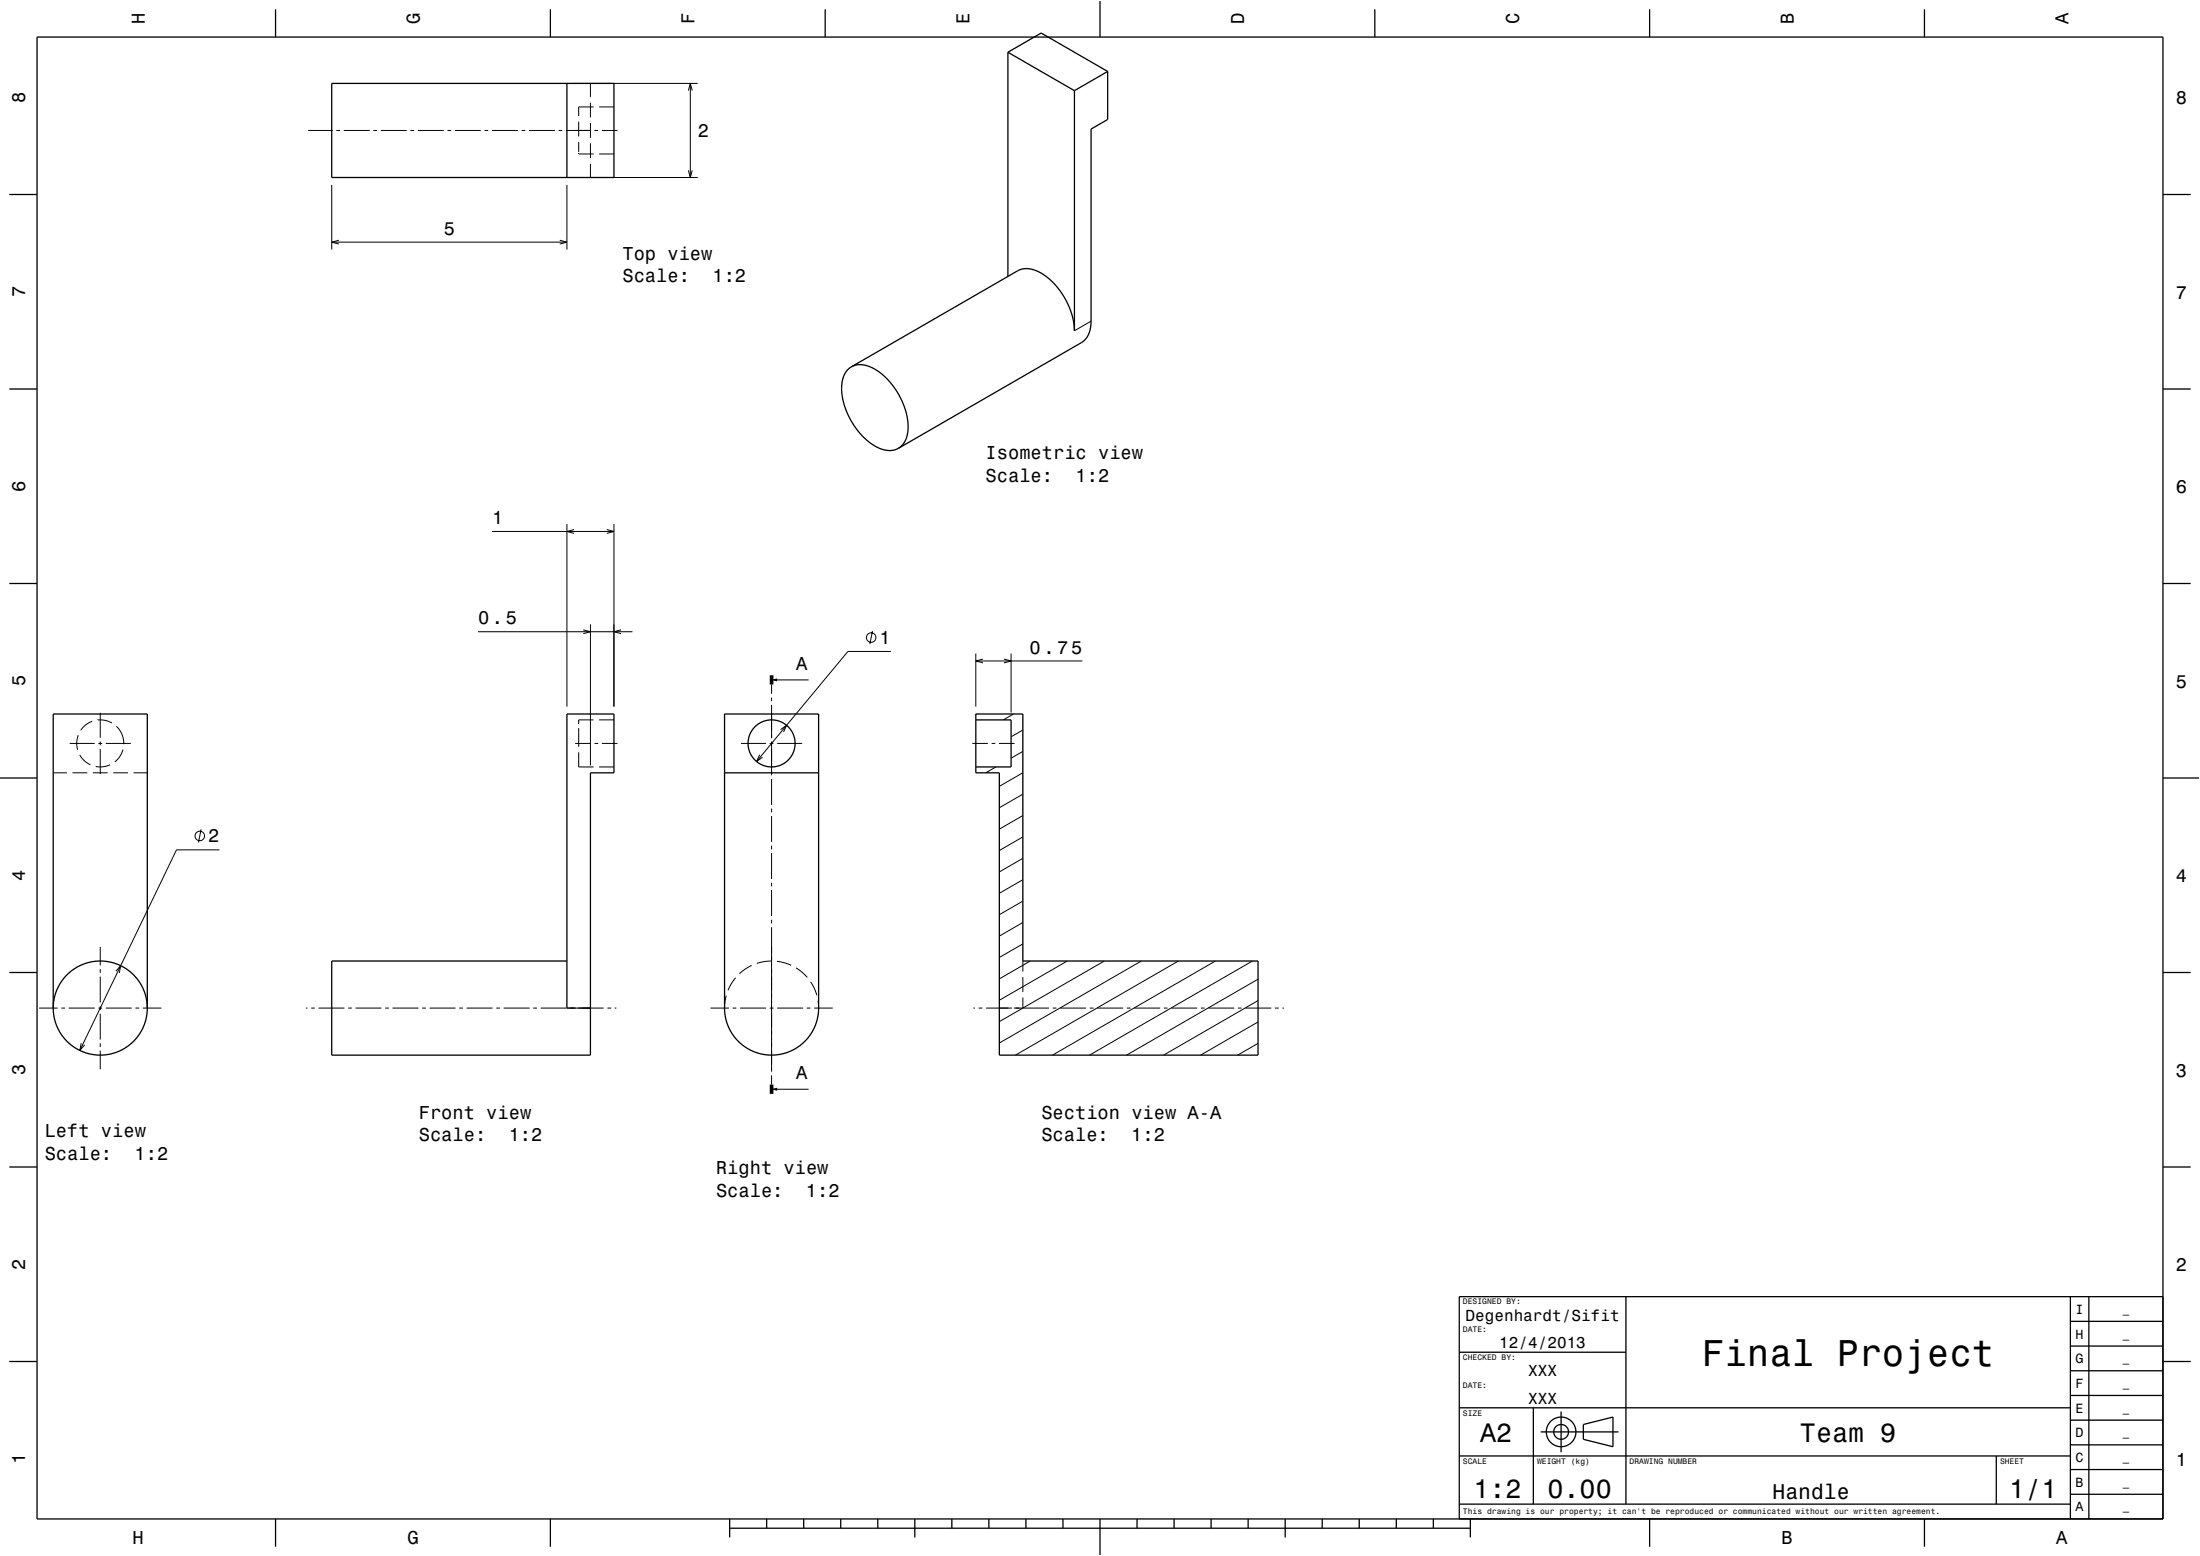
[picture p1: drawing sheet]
<svg xmlns="http://www.w3.org/2000/svg" width="594mm" height="420mm" viewBox="0 0 594 420" stroke-linecap="round" stroke-linejoin="round" font-family="sans-serif">
<g fill="none" stroke="#000" stroke-width=".27">
<path d="M83.2 35.2h6.6M90.8 35.2h1M92.8 35.2h7M100.8 35.2h1M102.8 35.2h7M110.8 35.2h1M112.8 35.2h7M120.8 35.2h1M122.8 35.2h7M130.8 35.2h1M132.8 35.2h7M140.8 35.2h1"/>
<path d="M142.8 35.2h7M150.8 35.2h1M152.8 35.2h6.7M155.1 22.5h33.3M156.2 32.8v4M156.2 38.3v2.7M159.4 22.5v3.7M159.4 27.7v4M159.4 33.2v4M159.4 38.7v4M160.3 28.9h-4.1v2.4M160.5 35.2h1"/>
<path d="M161.8 28.9h4M162.5 35.2h4.2M185.9 24.4l.5-1.9 .5 1.9M186.4 22.5v25.4M89.6 49.9v17.5M153.1 49.9v17.5M155.1 47.9h33.3M156.2 41.3v.3h4.1M159.4 44.2v3.7M161.8 41.6h4M185.9 46l.5 1.9 .5-1.9M89.6 65.4h63.5"/>
<path d="M91.5 64.8l-1.9 .6 1.9 .5M151.1 64.8l2 .6-2 .5M294.6 86.7l-4.5 2.6M132.9 143.5h32.9M153.1 141.5v49.2M155 142.9l-1.9 .6 1.9 .5M163.8 142.9l2 .6-2 .5M165.8 141.5v49.2M129.1 170.5h41.7M157.5 170l1.9 .5-1.9 .5M159.4 168.5v38.1M167.7 170l-1.9 .5 1.9 .5"/>
<path d="M235.6 170.3l-.7 3.5M240.5 175.8h-11.6l-24.6 29.8M263.5 176.4v14.3M263.5 178.4h28.7M265.4 177.9l-1.9 .5 1.9 .5M271.1 177.9l1.9 .5-1.9 .5M273 176.4v15.9M21.1 198.4a6.4 6.4 0 0 0-.1 4M24.9 194.7a6.3 6.3 0 0 0-3.1 2.4M26.4 194.4a6.3 6.3 0 0 1 3.8 .8M27.1 192.4v6.8M31.4 196a6.3 6.3 0 0 1 2 4.9"/>
<path d="M156.2 196.5v5.1M160.3 194.3h-4.1v1.1M161.8 194.3h4M208.3 184.8v2.5M208.3 188.3v1M208.3 190.3v9M208.3 183.5h10M210.7 196.9l1.7-1.1-.9 1.8M263.6 192.7l-.1 .1M273.6 192.7l-2.7 1.6M276.2 197l-3.2 1.9M14.4 208.6h3.7"/>
<path d="M18.8 200.7h6.8M19.6 208.6h4M21.5 203.8a6.4 6.4 0 0 0 2.9 2.6M25.1 208.6h4M26.6 200.7h1M27.1 200.2v1M27.1 202.2v6.7M28.6 200.7h6.7M29.7 206.4a6.4 6.4 0 0 1-3.9 .5M30.6 208.6h4M33.2 202.4a6.3 6.3 0 0 1-2.2 3.2M36.1 208.6h3.7"/>
<path d="M155.3 200.7h4.2M156.2 203.1v3.9h4.1M160.5 200.7h1M161.8 207h4M162.5 200.7h4.2M200.1 200.7h6.7M205.1 203.7l-.8 1.9 1.6-1.2M207.8 200.7h1M208.3 200.2v9.1M208.3 210.3v7M208.3 218.3v1M209.8 200.7h6.8"/>
<path d="M262.5 200.7h4.2M267.7 200.7h1M268.9 207l-2.7 1.6M269.7 200.7h4.2M276.2 214.4l-6.4 3.6M276.2 208.6l-6.4 3.7M276.2 202.8l-3.2 1.9M54.3 223.9l-.7 3.5M59.3 229.4h-11.6l-26.1 54.1M208.3 220.3v7M208.3 228.3v1M208.3 230.3v7"/>
<path d="M208.3 238.3v1M276.2 237.5l-6.4 3.6M276.2 231.7l-6.4 3.7M276.2 225.9l-6.4 3.7M276.2 220.1l-6.4 3.7M27.1 255.6v5M208.3 259.4l-2 .2-2 .4M208.3 240.3v7M208.3 248.3v1M208.3 250.3v39M209.8 259.5l1.9 .4 1.9 .7M276.2 254.8l-6.4 3.6"/>
<path d="M276.2 249l-6.4 3.7M276.2 243.2l-6.4 3.7M276.2 259.4v2.9M278.2 259.4l-8.4 4.8M288.2 259.4l-18.4 10.6M298.2 259.4l-28.4 16.4M308.2 259.4l-38.4 22.1M318.2 259.4l-44 25.4M328.2 259.4l-44 25.4M338.2 259.4l-44 25.4M10.6 272.1h5M14.4 272.1h.1"/>
<path d="M16.6 272.1h1M18.6 272.1h7M26.6 272.1h1M27.1 261.6v1M27.1 263.6v7M27.1 271.6v1M27.1 273.6v7M28.6 272.1h7M31.3 262.2l1.3-1.5-.4 1.9M36.6 272.1h1M38.6 272.1h5M82.6 272.1h.4"/>
<path d="M84 272.1h1M86 272.1h7M94 272.1h1M96 272.1h7M104 272.1h1M106 272.1h7M114 272.1h1M116 272.1h7M124 272.1h1M126 272.1h7M134 272.1h1M136 272.1h7"/>
<path d="M144 272.1h1M146 272.1h7M153.1 272.1h9.9M164 272.1h1M166 272.1h.4M191.8 272.1h5M196.1 268.7l-.5 3.4M197.8 272.1h1M198.6 263.9l-1.1 1.6-.9 1.8M199.8 272.1h7M202.9 260.6l-1.7 1-1.6 1.2M207.8 272.1h1"/>
<path d="M209.8 272.1h7M214.9 261.3l1.7 1.1 1.4 1.4M217.8 272.1h1M218.9 265l1.1 2 .5 1.6M219.8 272.1h5M220.9 270.1l.1 2M262.8 272.1h.4M264.2 272.1h1M266.2 272.1h7M276.2 269.3v2.8h-2.5M276.2 263.8v4M276.2 272.1h7"/>
<path d="M284.2 272.1h1M286.2 272.1h7M294.2 272.1h1M296.2 272.1h7M304.2 272.1h1M306.2 272.1h7M314.2 272.1h1M316.2 272.1h7M324.2 272.1h1M326.2 272.1h7M334.2 272.1h1M336.2 272.1h7"/>
<path d="M339.7 275.9l-15.5 8.9M339.7 270.1l-25.5 14.7M339.7 264.3l-35.5 20.5M344.2 272.1h1M346.2 272.1h.5M21.9 281.6l-.3 1.9 1.3-1.5M27.1 281.6v1M27.1 283.6v5M208.3 290.3v2.5M208.3 294h10M339.7 281.6l-5.5 3.2"/>
<circle cx="235.2" cy="172.1" r="1.28"/>
<circle cx="53.9" cy="225.6" r="1.28"/>
</g>
<g fill="none" stroke="#000" stroke-width=".35">
<path d="M10 10h574v400h-574zM74.4 2.5v7.5M148.6 2.5v7.5M222.8 2.5v7.5M272.1 14.1l9-5.2 18 10.4M272.1 14.1v60.5M272.1 14.1l18 10.4M297 0v10M299.1 19.3v13l-4.5 2.5v51.9l-.3 2.3-.6 1.7-.8 1.1-.9 .7-49.4 28.5M299.1 19.3l-9 5.2M371.2 2.5v7.5M445.4 2.5v7.5"/>
<path d="M519.6 2.5v7.5M89.6 22.5h76.2v25.4h-76.2zM153.1 22.5v25.4M290.1 24.5v64.8l-.3-3-.9-3-1.4-2.9-2-2.8-2.3-2.4-2.5-1.7-2.2-.8-2.3-.1-1.4 .5-44.9 25.9M2.5 52.5h7.5M584 52.5h7.5M229.9 99l1.3-.5 1.5-.1 1.7 .4 1.8 .8 1.7 1.2 1.7 1.6 1.7 2 1.2 1.9 1.2 2.2 .8 2.3 .5 2.3 .2 2.1-.2 1.9-.4 1.5-.8 1.4-1.2 1M229.9 99l-1.2 1-.8 1.3-.5 1.6-.2 2.1 .2 2.2 .5 2 .8 2.1 1.2 2.4 1.3 2.1 1.6 1.8 1.7 1.6 1.7 1.2 2 .9 1.5 .3 1.5-.1 1.4-.5M2.5 105h7.5M584 105h7.5M2.5 157.5h7.5M584 157.5h7.5"/>
<path d="M195.6 192.7h25.4l-.1 80.8-.3 2-.8 2.1-1 1.7-1.3 1.5-1.5 1.4-1.8 1.2-1.9 .8-1.9 .4-2.5 .2-2.5-.3-2.4-.8-2.1-1.3-1.9-1.7-1.5-1.9-1.1-2.3-.6-2.4-.2-1.7zM263.5 192.7h12.7v66.7h63.5v25.4h-69.9v-76.2h-6.3zM263.5 194.3h9.5v12.7h-9.5M0 210h10M195.6 208.6h25.4M584 210h10M153.1 259.4h-63.5v25.4h69.8v-76.2h6.4v-15.9h-12.7v79.4M2.5 262.5h7.5M14.4 272.1v-79.4h25.4v79.4M584 262.5h7.5M2.5 315h7.5M584 315h7.5"/>
<path d="M439 350v56M559 356.7h25M559 350v60M564 350v60M584 350h-190v60M2.5 367.5h7.5M394 365h45M559 376.7h25M559 370h25M559 363.3h25M584 367.5h7.5M394 393h165"/>
<path d="M394 380h165M414 380v26M416 386.5h21M421.5 381v11M427.5 384.5l8-2v8l-8-2zM539 393v13M559 396.7h25M559 390h25M559 383.3h25M74.4 410v7.5M148.6 410v7.5M197 412.5h200"/>
<path d="M197 410v5M207 410v2.5M217 410v2.5M227 410v2.5M237 410v2.5M247 410v5M257 410v2.5M267 410v2.5M277 410v2.5M287 410v2.5M297 410v10M307 410v2.5"/>
<path d="M317 410v2.5M327 410v2.5M337 410v2.5M347 410v5M357 410v2.5M367 410v2.5M377 410v2.5M387 410v2.5M394 406h165M397 410v5M445.4 410v7.5M519.6 410v7.5"/>
<path d="M559 403.3h25"/>
<circle cx="208.3" cy="200.7" r="6.3"/>
<circle cx="27.1" cy="272.1" r="12.7"/>
<circle cx="421.5" cy="386.5" r="2"/>
<circle cx="421.5" cy="386.5" r="4"/>
</g>
<path d="M208.3 182.3v2.5M208.3 292.8v2.5" fill="none" stroke="#000" stroke-width="1" stroke-linecap="butt"/>
<g fill="#000">
<path d="M208.3 183.5l1.5-.4v.8z" fill-rule="evenodd"/>
<path d="M208.3 294l1.5-.4v.8z" fill-rule="evenodd"/>
</g>
<path d="M0 0h594v420h-594" fill="none" stroke="#fff" stroke-width=".27"/>
<text font-size="10.1" x="459.5" y="368.7">Final Project</text>
<g font-size="7.2">
<text x="399.7" y="389.3">A2</text>
<text x="486" y="389.1">Team 9</text>
<text x="397.8" y="404.3">1:2</text>
<text x="417.8" y="404.3">0.00</text>
<text x="542.5" y="404.3">1/1</text>
</g>
<text font-size="5.8" x="478.6" y="404.6">Handle</text>
<g font-size="5">
<text x="39.1" y="6.5" transform="rotate(-90 39.1 6.5)">H</text>
<text x="113.3" y="6.5" transform="rotate(-90 113.3 6.5)">G</text>
<text x="187.5" y="6.5" transform="rotate(-90 187.5 6.5)">F</text>
<text x="261.7" y="6.5" transform="rotate(-90 261.7 6.5)">E</text>
<text x="335.9" y="6.5" transform="rotate(-90 335.9 6.5)">D</text>
<text x="410.1" y="6.5" transform="rotate(-90 410.1 6.5)">C</text>
<text x="484.3" y="6.5" transform="rotate(-90 484.3 6.5)">B</text>
<text x="558.5" y="6.5" transform="rotate(-90 558.5 6.5)">A</text>
<text x="6.8" y="27.8" transform="rotate(-90 6.8 27.8)">8</text>
<text x="587.5" y="28.1">8</text>
<text x="188.4" y="37">2</text>
<text x="119.8" y="63.4">5</text>
<text x="168.1" y="70.1">Top view</text>
<text x="168.1" y="76.1">Scale:</text>
<text x="192.4" y="76.1">1:2</text>
<text x="6.8" y="80.3" transform="rotate(-90 6.8 80.3)">7</text>
<text x="587.5" y="80.6">7</text>
<text x="266.1" y="124">Isometric view</text>
<text x="266.1" y="130">Scale:</text>
<text x="290.4" y="130">1:2</text>
<text x="6.8" y="132.8" transform="rotate(-90 6.8 132.8)">6</text>
<text x="587.5" y="133.1">6</text>
<text x="132.9" y="141.5">1</text>
<text x="129.1" y="168.5">0.5</text>
<text x="237.5" y="173.8">1</text>
<text x="278" y="176.4">0.75</text>
<text x="6.8" y="185.3" transform="rotate(-90 6.8 185.3)">5</text>
<text x="215" y="180.9">A</text>
<text x="587.5" y="185.6">5</text>
<text x="56.2" y="227.4">2</text>
<text x="6.8" y="237.8" transform="rotate(-90 6.8 237.8)">4</text>
<text x="587.5" y="238.1">4</text>
<text x="6.8" y="290.3" transform="rotate(-90 6.8 290.3)">3</text>
<text x="215" y="291.4">A</text>
<text x="587.5" y="290.6">3</text>
<text x="113.1" y="302">Front view</text>
<text x="281.2" y="302">Section view A-A</text>
<text x="12.1" y="307">Left view</text>
<text x="113.1" y="308">Scale:</text>
<text x="137.4" y="308">1:2</text>
<text x="281.2" y="308">Scale:</text>
<text x="305.5" y="308">1:2</text>
<text x="12.1" y="313">Scale:</text>
<text x="36.4" y="313">1:2</text>
<text x="193.3" y="317">Right view</text>
<text x="193.3" y="323">Scale:</text>
<text x="217.6" y="323">1:2</text>
<text x="6.8" y="342.8" transform="rotate(-90 6.8 342.8)">2</text>
<text x="587.5" y="343.1">2</text>
<text x="6.8" y="395.3" transform="rotate(-90 6.8 395.3)">1</text>
<text x="587.5" y="395.6">1</text>
<text x="35.8" y="416.8">H</text>
<text x="110" y="416.8">G</text>
<text x="481" y="416.8">B</text>
<text x="555.2" y="416.8">A</text>
</g>
<g font-size="4.3">
<text x="395.7" y="356.5">Degenhardt/Sifit</text>
<text x="404.8" y="364">12/4/2013</text>
<text x="412.6" y="371.5">XXX</text>
<text x="412.6" y="379">XXX</text>
</g>
<g font-size="3.6">
<text x="560.4" y="354.6">I</text>
<text x="560.4" y="361.3">H</text>
<text x="560.4" y="368">G</text>
<text x="560.4" y="374.6">F</text>
<text x="560.4" y="381.3">E</text>
<text x="560.4" y="388">D</text>
<text x="560.4" y="394.6">C</text>
<text x="560.4" y="401.3">B</text>
<text x="560.4" y="408">A</text>
</g>
<g font-size="2.9">
<text x="573.1" y="354.4">_</text>
<text x="573.1" y="361.1">_</text>
<text x="573.1" y="367.7">_</text>
<text x="573.1" y="374.4">_</text>
<text x="573.1" y="381">_</text>
<text x="573.1" y="387.7">_</text>
<text x="573.1" y="394.4">_</text>
<text x="573.1" y="401.1">_</text>
<text x="573.1" y="407.7">_</text>
</g>
<g font-size="2.2">
<text x="395" y="352.1">DESIGNED BY:</text>
<text x="395" y="359.6">DATE:</text>
<text x="395" y="367.1">CHECKED BY:</text>
<text x="395" y="374.6">DATE:</text>
<text x="395" y="382.1">SIZE</text>
<text x="395" y="395.1">SCALE</text>
<text x="415" y="395.1">WEIGHT (kg)</text>
<text x="440" y="395.1">DRAWING NUMBER</text>
<text x="540" y="395.1">SHEET</text>
<text x="395" y="408.8">This drawing is our property; it can't be reproduced or communicated without our written agreement.</text>
</g>
</svg>
